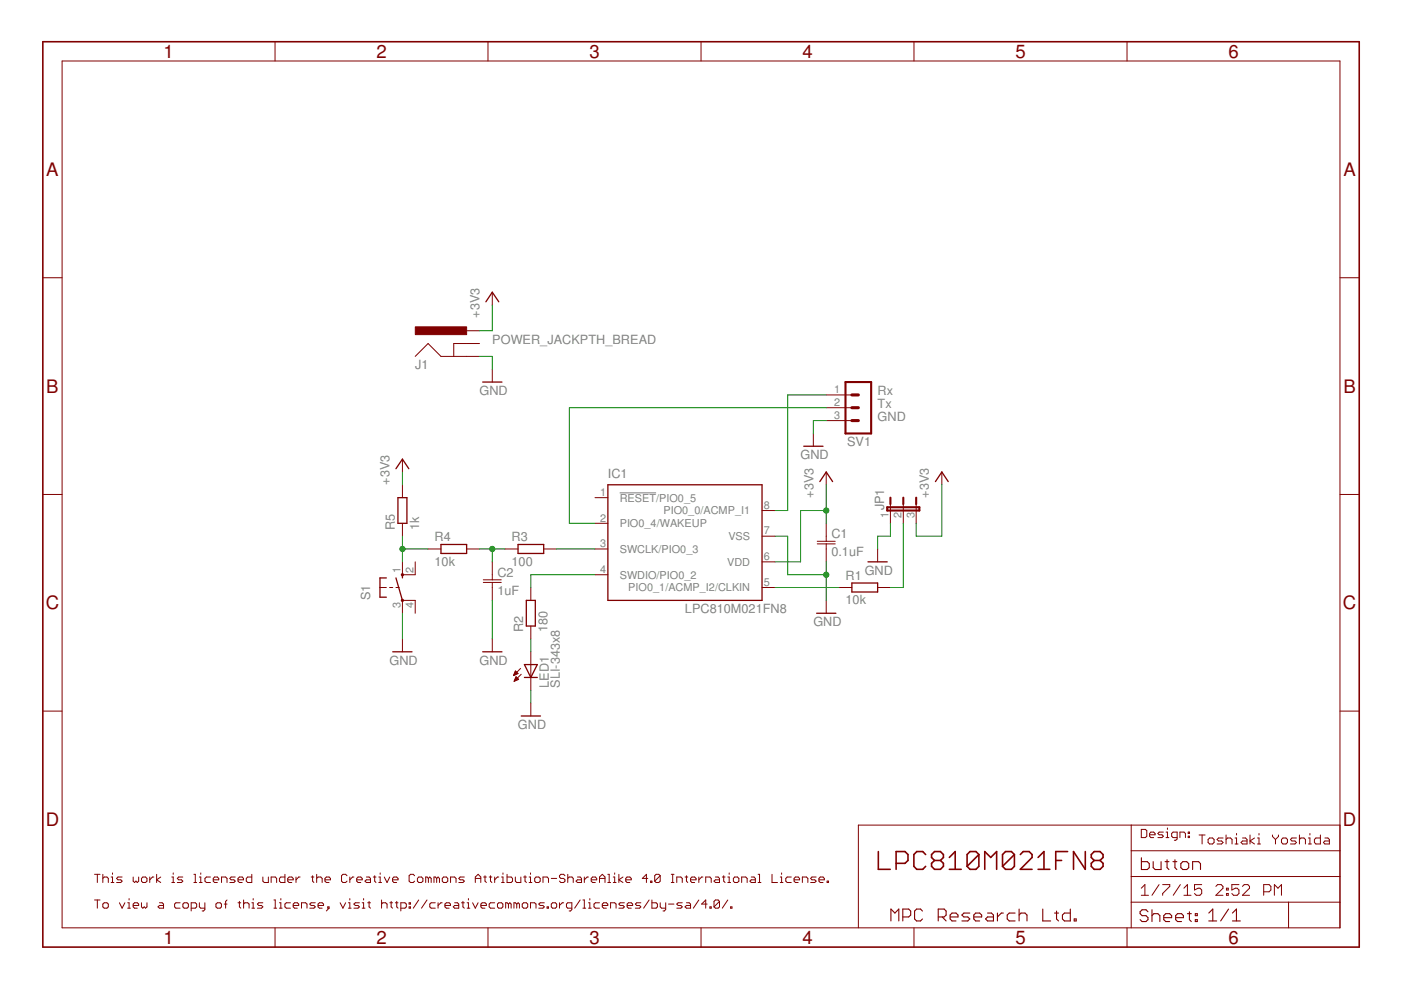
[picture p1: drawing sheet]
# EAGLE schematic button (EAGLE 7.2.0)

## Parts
C1  0.1uF  C-JIS050-024X044  [C050-024X044]
C2  1uF  C-JIS050-024X044  [C050-024X044]
IC1  LPC810M021FN8  [DIL08]
J1  POWER_JACKPTH_BREAD  [POWER_JACK_PTH_BREAD]
JP1  JP2E  [JP2]
LED1  SLI-343x8  LED3MM  [LED3MM]
R1  10k  R-EU_0207/10  [0207/10]
R2  180  R-EU_0207/10  [0207/10]
R3  100  R-EU_0207/10  [0207/10]
R4  10k  R-EU_0207/10  [0207/10]
R5  1k  R-EU_0207/10  [0207/10]
S1  10-XX  [B3F-10XX]
SV1  MA03-1  [MA03-1]

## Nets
+3V3: C1.1 IC1.6(VDD) J1.PWR JP1.3 R5.2
GND: C1.2 C2.2 IC1.7(VSS) J1.GND JP1.1 LED1.K(C) S1.3(P) SV1.3
N$1: LED1.A R2.1
N$2: IC1.4(SWDIO/PIO0_2) R2.2
N$3: IC1.5(PIO0_1/ACMP_I2/CLKIN) R1.1
N$4: JP1.2 R1.2
N$5: IC1.8(PIO0_0/ACMP_I1) SV1.1
N$6: SV1.2
N$7: R4.1 R5.1 S1.1(S)
N$8: C2.1 R3.1 R4.2
N$9: IC1.3(SWCLK/PIO0_3) R3.2
Unconnected: IC1.1(!RESET!/PIO0_5) IC1.2(PIO0_4/WAKEUP) J1.GNDBREAK S1.2(S1) S1.4(P1)

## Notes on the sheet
- Rx
- Tx
- GND
- Design:
- Toshiaki Yoshida
- LPC810M021FN8
- This work is licensed under the Creative Commons Attribution-ShareAlike 4.0 International License.
- To view a copy of this license, visit http://creativecommons.org/licenses/by-sa/4.0/.
- MPC Research Ltd.

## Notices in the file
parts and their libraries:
SparkFun-Connectors: Licensing: CC v3.0 Share-Alike You are welcome to use this library for commercial purposes.
